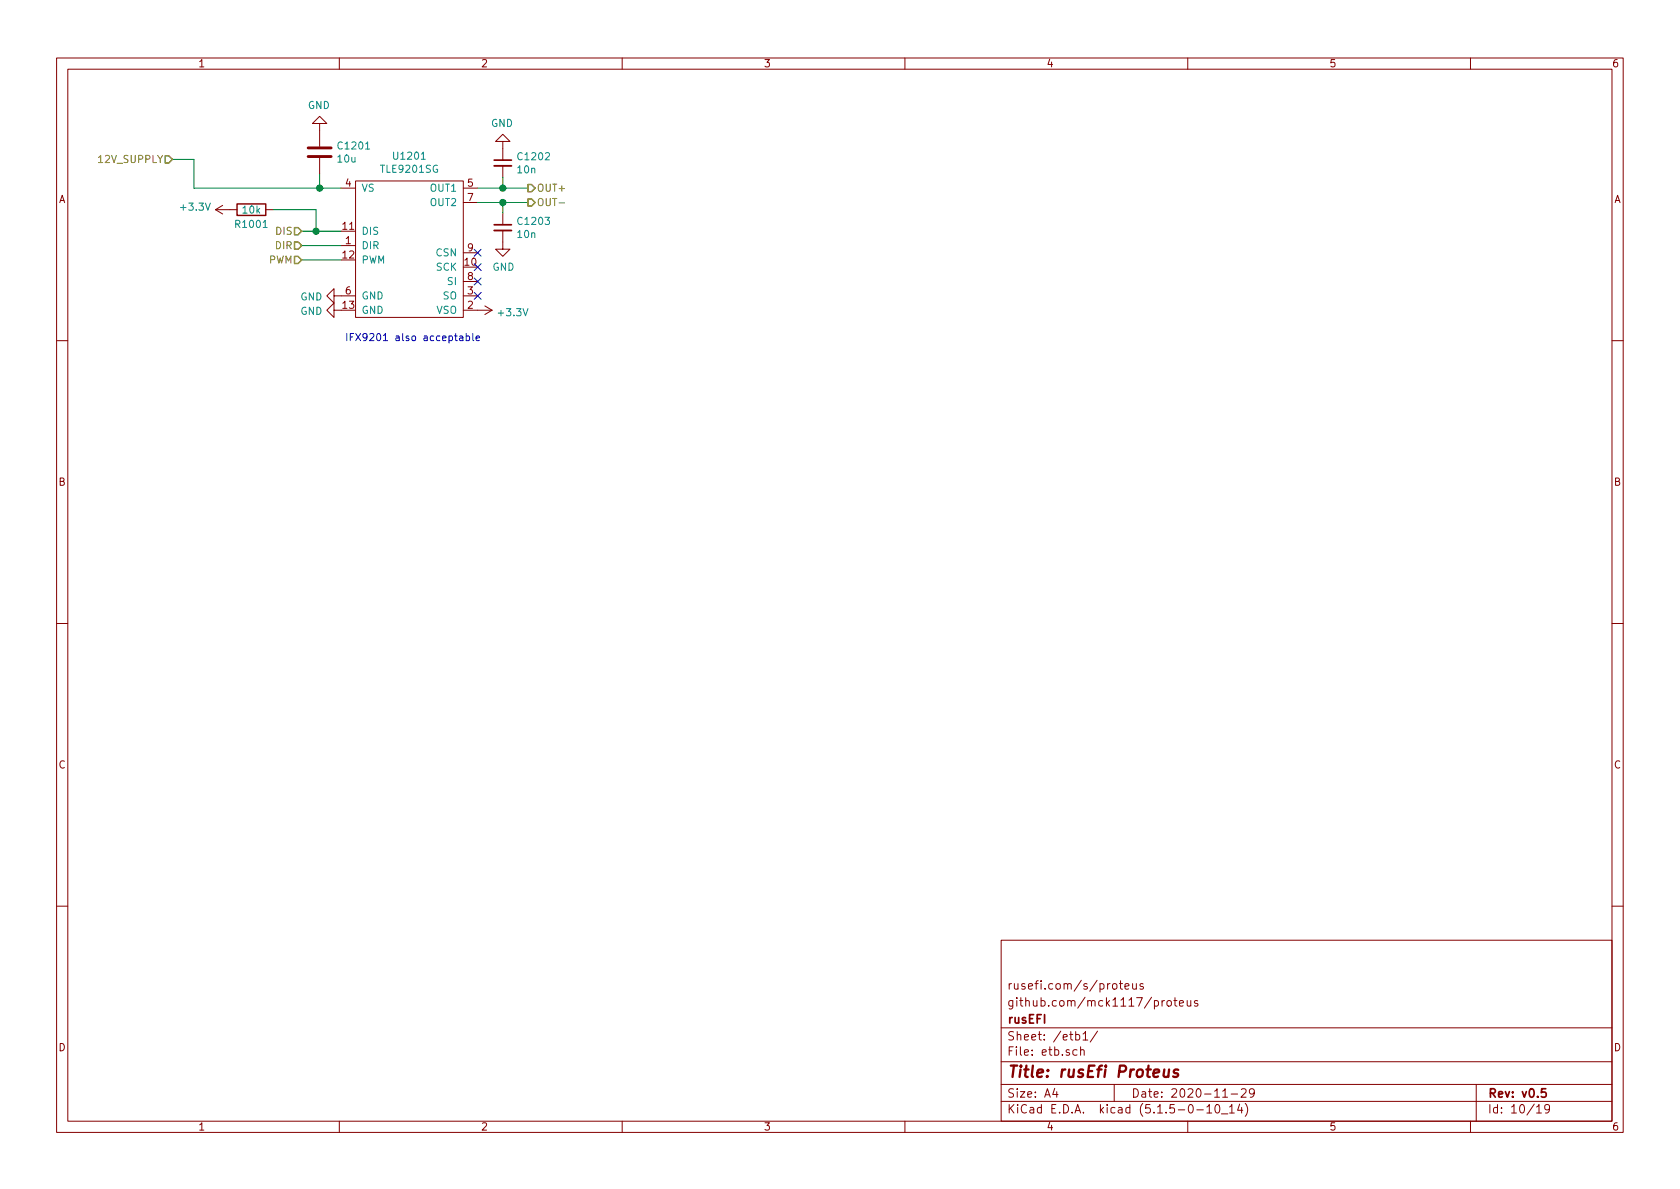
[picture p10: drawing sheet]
<svg xmlns="http://www.w3.org/2000/svg" width="297mm" height="210mm" viewBox="0 0 297 210" stroke-linecap="round" stroke-linejoin="round" font-family="sans-serif">
<g fill="none" stroke="#840000" stroke-width=".18">
<path d="M10 10.3h277v189.9h-277zM12 12.2h273v186.1h-273zM60 10.3v1.9M110 10.3v1.9M160 10.3v1.9M210 10.3v1.9M260 10.3v1.9M38.1 37.1l1.3 .7M38.1 37.1h3.8M39.4 36.3l-1.3 .8M47 37.1h1.3M56.5 21.8h1.3l-1.3-1.2-1.3 1.2h1.3v4.1"/>
<path d="M56.5 27.9v2.8M60.3 33.3h2.6M62.9 32h19v24.1h-19zM81.9 33.3h2.6M81.9 35.8h2.6M88.9 25h1.3l-1.3-1.3-1.3 1.3h1.3v3.3M88.9 29.3v2.1M88.9 37.7v2M59.1 52.3v-1.3l-1.3 1.3 1.3 1.3v-1.3h3.8M59.1 54.9v-1.3l-1.3 1.3 1.3 1.2v-1.2h1.2M60.3 43.4h2.6M81.9 54.9h5.1"/>
<path d="M81.9 52.3h2.6M81.9 49.8h2.6M81.9 44.7h2.6M85.7 54.1l1.3 .8M87 54.9l-1.3 .7M88.9 40.8v3.3h1.3l-1.3 1.2-1.3-1.2h1.3M10 60.2h2M285 60.2h2M10 110.3h2M285 110.3h2M10 160.2h2M177 166.3h108v32h-108z"/>
<path d="M196.8 174.1l.2-.2 .4 .2v.7l-.2 .1-.4-.1zM197.9 173.9h.6M198.1 173.4v1.3l.4 .2M198.9 174.4l.7-.1-.1-.3-.4-.1-.2 .2 .1 .7h.5M200.3 173.9v.8a.39 .39 0 0 0 .6 .1M200.9 173.9v1M202.1 174l-.3-.1-.3 .2 .1 .3 .5 .1v.3h-.6M205.5 176.9v1M205.9 176.9l-.4 .3M206.4 177.1l.2-.2 .4 .2v.7l-.2 .1-.4-.1zM207.5 176.9h.6M207.7 176.4v1.3l.4 .2"/>
<path d="M208.5 177.4l.7-.1v-.3l-.4-.1-.3 .2 .1 .7h.6M209.9 176.9l.1 .9 .3 .1 .2-.1M210.5 176.9v1M211.8 177a.37 .37 0 0 0-.6 .1l.1 .3 .5 .1v.1l-.2 .3-.4-.1M285 160.2h2M60 198.3v1.9M110 198.3v1.9M160 198.3v1.9M177 194.8h108M177 191.8h108M177 187.8h108M177 181.8h108"/>
<path d="M186.5 192.5l-.4 1h1M186.8 193v1M190.2 183l.4-.1 .3 .3-.1 .6h-.6M190.4 185.7l-.4-.1-.3 .3 .1 .6 .2 .1 .4-.1M191.1 185.7l.2-.1 .3 .1 .1 .9M191.1 185.1v1.5M191.5 182.8l.4-.4v1.5M191.5 183.9h.8M194.1 182.3l-1.3 2M197 191.8v3M210 198.3v1.9M211.6 196.3h1.2"/>
<path d="M213.4 195.8l.4-.5v1.5M213.4 196.8h.8M215 195.4l.3-.1a.94 .94 0 0 1 0 1.5 .8 .8 0 0 1-.6-.6 .8 .8 0 0 1 .3-.8zM216 197h1.1M216.2 194h.8M217.4 195.8l.4-.5v1.5M217.4 196.8h.8M217.7 193.5h1.1M219.2 195.2l-.4 1.1h.9M219.5 192.7l.2-.2h.3l.3 .2v.3v.2l-.9 .8h.9M219.5 195.8v1M220.2 195.1a1.71 1.71 0 0 1 0 2.3"/>
<path d="M221.8 193.2l-.3 .3h-.3l-.3-.3v-.4l.2-.2 .4-.1 .2 .2a1.13 1.13 0 0 1-.2 1.2l-.4 .1M260 198.3v1.9M261 191.8v6.5M271.7 195.8l.4-.5v1.5M271.7 196.8h.8M274 196l-.1 .1a.48 .48 0 0 1-.7 0v-.6a.48 .48 0 0 1 .7 0 1.27 1.27 0 0 1-.2 1.2l-.4 .1"/>
</g>
<path d="M87.4 28.3h3M87.4 39.7h3M273.3 192.5h-.7l-.1 .7 .2-.1 .5 .1 .2 .2-.1 .5-.2 .1-.6-.1" fill="none" stroke="#840000" stroke-width=".3"/>
<path d="M205.9 189.1l-.1 1.2a.59 .59 0 0 0 .8 0M206.7 189.1l-.1 1.3M208.3 189.2a.52 .52 0 0 0-.8 .3l.3 .3 .5 .1v.3l-.3 .2-.6-.1" fill="none" stroke="#840000" stroke-width=".41"/>
<path d="M41.9 36.1h5.1v2h-5.1z" fill="none" stroke="#840000" stroke-width=".25"/>
<path d="M54.5 27.7h4M54.5 26.2h4" fill="none" stroke="#840000" stroke-width=".51"/>
<path d="M87.4 29.3h3M87.4 40.8h3" fill="none" stroke="#840000" stroke-width=".33"/>
<path d="M30.5 28.2h3.8v5.1h26M48.3 37.1h7.6v3.8M56.5 30.7v2.6M84.5 33.3h8.8M84.5 35.8h8.8M88.9 31.4v1.9M88.9 35.8v1.9M53.3 40.9h7M53.3 46h7M53.3 43.4h7" fill="none" stroke="#008400" stroke-width=".18"/>
<path d="M29.2 27.6h.6l.7 .6-.7 .6h-.6zM93.3 32.6h.7l.6 .7-.6 .6h-.7zM93.3 35.2h.7l.6 .6-.6 .6h-.7zM52.1 45.3h.6l.6 .7-.6 .6h-.6zM52.1 40.3h.6l.6 .6-.6 .6h-.6zM52.1 42.8h.6l.6 .6-.6 .7h-.6z" fill="none" stroke="#848400" stroke-width=".25"/>
<path d="M98.9 35.9h.9" fill="none" stroke="#848400" stroke-width=".18"/>
<path d="M81.3 59.5h.5v.7M81.8 59.7l-.4 .1-.2 .1 .1 .3h.5M82.4 59.5l.4-.1 .2 .2-.1 .6h-.5M82.4 59v1.2M83.6 59v1.1l.2 .1M84.2 59.8l.6-.1-.1-.2-.3-.1-.2 .2 .1 .6h.4" fill="none" stroke="#0000c2" stroke-width=".18"/>
<g fill="#008400" stroke="#008400" stroke-width=".25">
<circle cx="56.5" cy="33.3" r=".51"/>
<circle cx="55.9" cy="40.9" r=".51"/>
<circle cx="88.9" cy="33.3" r=".51"/>
<circle cx="88.9" cy="35.8" r=".51"/>
</g>
<path d="M83.8 51.7l1.3 1.2M83.8 49.2l1.3 1.2M83.8 46.6l1.3 1.2M83.8 44.1l1.3 1.2M85.1 51.7l-1.3 1.2M85.1 49.2l-1.3 1.2M85.1 46.6l-1.3 1.2M85.1 44.1l-1.3 1.2" fill="none" stroke="#000084" stroke-width=".18"/>
<text font-size="2.8" fill="#840000" x="178" y="190.5">Title: rusEfi Proteus</text>
<g font-size="2.1" fill="#840000">
<text x="178" y="178">github.com/mck1117/proteus</text>
<text x="178" y="175">rusefi.com/s/proteus</text>
<text x="178" y="184">Sheet: /etb1/</text>
<text x="178" y="181">rusEFI</text>
<text x="178" y="186.7">File: etb.sch</text>
<text x="178" y="196.9">KiCad E.D.A. kicad (5.1.5-0-10_14)</text>
<text x="178" y="194.1">Size: A4</text>
<text x="200" y="194.1">Date: 2020-11-29</text>
<text x="263" y="194.1">Rev: v0.5</text>
<text x="263" y="196.9">Id: 10/19</text>
</g>
<g font-size="1.8" fill="#840000">
<text x="35" y="11.9">1</text>
<text x="85" y="11.9">2</text>
<text x="135" y="11.9">3</text>
<text x="185" y="11.9">4</text>
<text x="235" y="11.9">5</text>
<text x="285" y="11.9">6</text>
<text x="10.4" y="35.9">A</text>
<text x="61.1" y="33">4</text>
<text x="82.7" y="33">5</text>
<text x="82.7" y="35.6">7</text>
<text x="285.4" y="35.9">A</text>
<text x="60.6" y="40.6">11</text>
<text x="60.6" y="45.7">12</text>
<text x="61.1" y="43.2">1</text>
<text x="82.2" y="47">10</text>
<text x="82.7" y="44.4">9</text>
<text x="61.1" y="52.1">6</text>
<text x="82.7" y="52.1">3</text>
<text x="82.7" y="49.5">8</text>
<text x="60.6" y="54.6">13</text>
<text x="82.7" y="54.6">2</text>
<text x="10.4" y="85.9">B</text>
<text x="285.4" y="85.9">B</text>
<text x="10.4" y="135.9">C</text>
<text x="285.4" y="135.9">C</text>
<text x="10.4" y="185.9">D</text>
<text x="285.4" y="185.9">D</text>
<text x="35" y="199.9">1</text>
<text x="85" y="199.9">2</text>
<text x="135" y="199.9">3</text>
<text x="185" y="199.9">4</text>
<text x="235" y="199.9">5</text>
<text x="285" y="199.9">6</text>
</g>
<g font-size="1.8" fill="#008484">
<text x="54.4" y="19.3">GND</text>
<text x="86.8" y="22.4">GND</text>
<text x="59.8" y="28.7">10u</text>
<text x="60" y="26.4">C1201</text>
<text x="69.8" y="28.2">U1201</text>
<text x="91.8" y="28.3">C1202</text>
<text x="63.9" y="33.9">VS</text>
<text x="67.5" y="30.6">TLE9201SG</text>
<text x="76.2" y="33.9">OUT1</text>
<text x="91.6" y="30.7">10n</text>
<text x="32.1" y="37.3">+3.3V</text>
<text x="41.9" y="40.3">R1001</text>
<text x="43" y="37.8">10k</text>
<text x="63.9" y="41.5">DIS</text>
<text x="76.2" y="36.4">OUT2</text>
<text x="91.8" y="39.8">C1203</text>
<text x="63.9" y="44.1">DIR</text>
<text x="63.9" y="46.6">PWM</text>
<text x="77.2" y="47.9">SCK</text>
<text x="77.2" y="45.3">CSN</text>
<text x="87.1" y="47.9">GND</text>
<text x="91.6" y="42.1">10n</text>
<text x="53.1" y="53.1">GND</text>
<text x="63.9" y="53">GND</text>
<text x="78.3" y="53">SO</text>
<text x="79.2" y="50.4">SI</text>
<text x="53.1" y="55.7">GND</text>
<text x="63.9" y="55.5">GND</text>
<text x="77.2" y="55.5">VSO</text>
<text x="88.3" y="55.9">+3.3V</text>
</g>
<g font-size="1.8" fill="#848400">
<text x="17.8" y="28.8">12V_SUPPLY</text>
<text x="94.9" y="33.9">OUT+</text>
<text x="48.9" y="41.5">DIS</text>
<text x="94.9" y="36.4">OUT-</text>
<text x="47.5" y="46.6">PWM</text>
<text x="48.8" y="44.1">DIR</text>
</g>
<text font-size="1.8" fill="#0000c2" x="61" y="60.3">IFX9201 also acceptable</text>
</svg>
